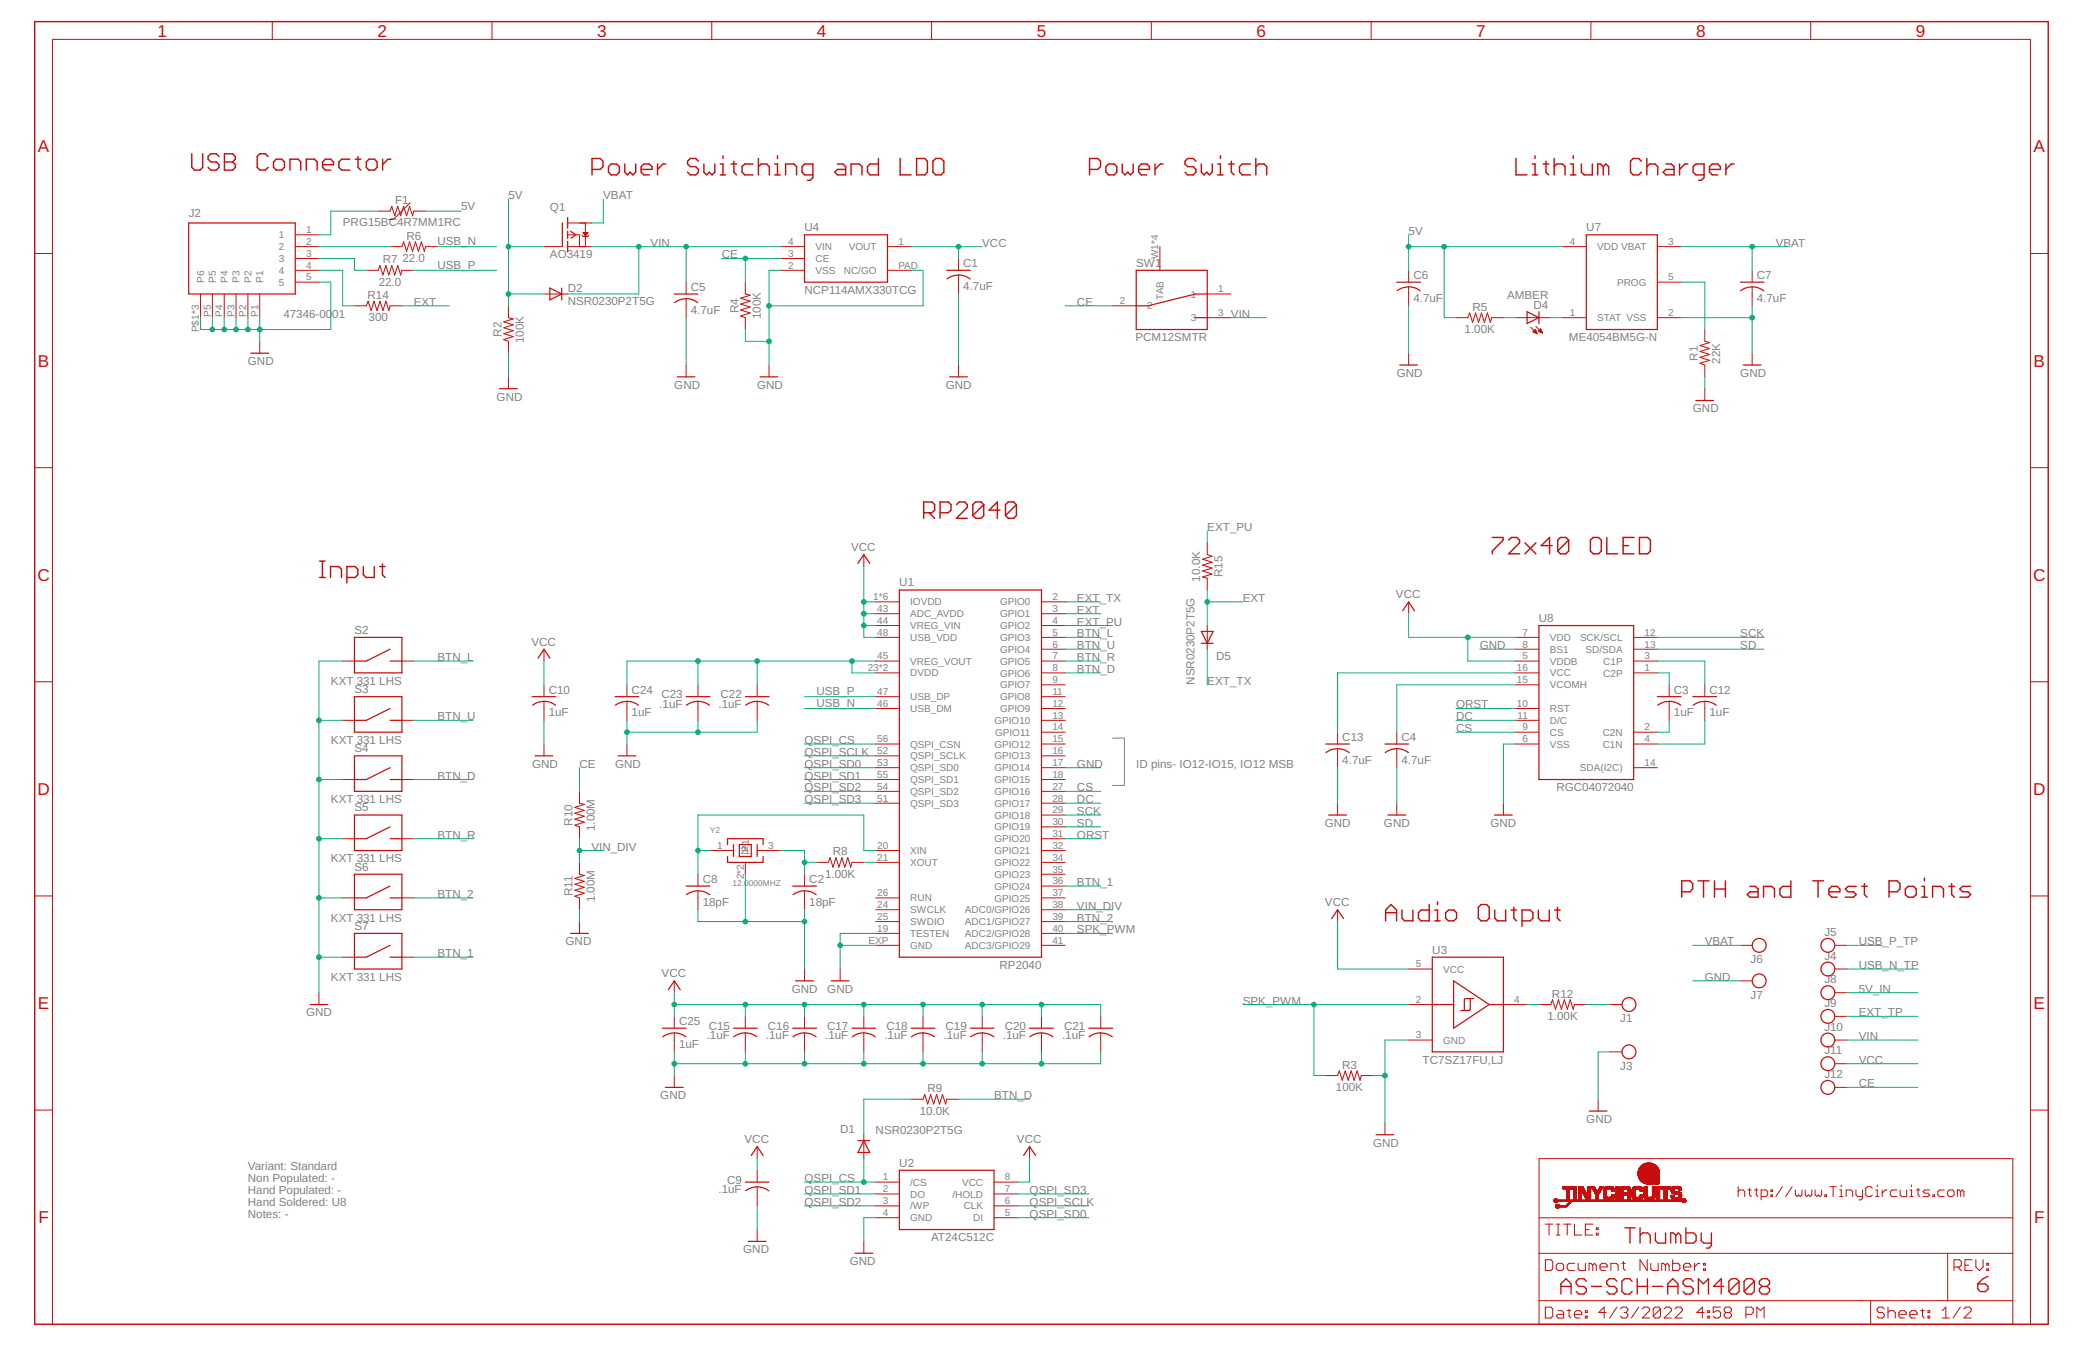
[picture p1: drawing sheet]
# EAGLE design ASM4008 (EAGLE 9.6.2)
DATABASE: ./../../../../../Components/TinyCircuits_Part_Database.txt

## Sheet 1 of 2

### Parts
C1  4.7uF  AS-ITM-00242  [C0402]
C2  18pF  AS-ITM-00121  [C0402]
C3  1uF  AS-ITM-00347  [C0603]
C4  4.7uF  AS-ITM-00632  [C0603]
C5  4.7uF  AS-ITM-00242  [C0402]
C6  4.7uF  AS-ITM-00242  [C0402]
C7  4.7uF  AS-ITM-00242  [C0402]
C8  18pF  AS-ITM-00121  [C0402]
C9  .1uF  AS-ITM-00008  [C0402]
C10  1uF  AS-ITM-00347  [C0603]
C12  1uF  AS-ITM-00347  [C0603]
C13  4.7uF  AS-ITM-00632  [C0603]
C15  .1uF  AS-ITM-00008  [C0402]
C16  .1uF  AS-ITM-00008  [C0402]
C17  .1uF  AS-ITM-00008  [C0402]
C18  .1uF  AS-ITM-00008  [C0402]
C19  .1uF  AS-ITM-00008  [C0402]
C20  .1uF  AS-ITM-00008  [C0402]
C21  .1uF  AS-ITM-00008  [C0402]
C22  .1uF  AS-ITM-00008  [C0402]
C23  .1uF  AS-ITM-00008  [C0402]
C24  1uF  AS-ITM-00105  [C0402]
C25  1uF  AS-ITM-00105  [C0402]
D1  NSR0230P2T5G  AS-ITM-00633L  [SOD-923L]
D2  NSR0230P2T5G  AS-ITM-00633L  [SOD-923L]
D4  AMBER  AS-ITM-00058  [0402_LED]
D5  NSR0230P2T5G  AS-ITM-00633L  [SOD-923L]
F1  PRG15BC4R7MM1RC  AS-ITM-00642  [0402]
J1  2336713-2  AS-ITM-00635  [2336713-2]
J2  47346-0001  AS-ITM-00629  [MICRO_USB_TABS]
J3  2336713-2  AS-ITM-00635  [2336713-2]
J4  TEST_POINT  [TEST_POINT_1MM]
J5  TEST_POINT  [TEST_POINT_1MM]
J6  PIN_1X.1"  [1X.1"]
J7  PIN_1X.1"  [1X.1"]
J8  TEST_POINT  [TEST_POINT_1MM]
J9  TEST_POINT  [TEST_POINT_1MM]
J10  TEST_POINT  [TEST_POINT_1MM]
J11  TEST_POINT  [TEST_POINT_1MM]
J12  TEST_POINT  [TEST_POINT_1MM]
Q1  AO3419  AS-ITM-00643A  [SOT23A]
R1  22K  AS-ITM-00147  [0402]
R2  100K  AS-ITM-00004  [0402]
R3  100K  AS-ITM-00004  [0402]
R4  100K  AS-ITM-00004  [0402]
R5  1.00K  AS-ITM-00003  [0402]
R6  22.0  AS-ITM-00025  [0402]
R7  22.0  AS-ITM-00025  [0402]
R8  1.00K  AS-ITM-00003  [0402]
R9  10.0K  AS-ITM-00032  [0402]
R10  1.00M  AS-ITM-00005  [0402]
R11  1.00M  AS-ITM-00005  [0402]
R12  1.00K  AS-ITM-00003  [0402]
R14  300  AS-ITM-00016  [0402]
R15  10.0K  AS-ITM-00032  [0402]
S2  KXT 331 LHS  AS-ITM-00640  [KXT_LHS_1]
S3  KXT 331 LHS  AS-ITM-00640  [KXT_LHS_1]
S4  KXT 331 LHS  AS-ITM-00640  [KXT_LHS_1]
S5  KXT 331 LHS  AS-ITM-00640  [KXT_LHS_1]
S6  KXT 331 LHS  AS-ITM-00640  [KXT_LHS_1]
S7  KXT 331 LHS  AS-ITM-00640  [KXT_LHS_1]
SW1  PCM12SMTR  AS-ITM-00220B  [PCM12SMTR_THUMBY]
U1  RP2040  AS-ITM-00611  [QFN56_0.4]
U2  AT24C512C  AS-ITM-00628N  [UDFN-8-NP]
U3  TC7SZ17FU,LJ  AS-ITM-00647NP  [SOT-353-NOPAD]
U4  NCP114AMX330TCG  AS-ITM-00271  [4-UFDN]
U7  ME4054BM5G-N  AS-ITM-00648  [SOT-23]
U8  RGC04072040  AS-ITM-00485  [OLED_042]
Y2  12.0000MHZ  AS-ITM-00638  [CRYSTAL_2.5X2MM_4SMD]

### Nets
5V: C6.1 D2.A F1.2 Q1.B(G) R2.2 R5.1 U7.4(VDD)
5V_IN: F1.1 J2.1 J8.P$1
BTN_1: S7.2 U1.36(GPIO24)
BTN_2: S6.2 U1.39(ADC1/GPIO27)
BTN_D: R9.2 S4.2 U1.8(GPIO6)
BTN_L: S2.2 U1.5(GPIO3)
BTN_R: S5.2 U1.7(GPIO5)
BTN_U: S3.2 U1.6(GPIO4)
CE: J12.P$1 R4.2 R10.2 SW1.2 U4.3(CE)
CS: U1.27(GPIO16) U8.9(CS)
DC: U1.28(GPIO17) U8.11(D/C)
EXT: D5.A R14.2 R15.2 U1.3(GPIO1)
EXT_PU: R15.1 U1.4(GPIO2)
EXT_TP: J2.4 J9.P$1 R14.1
EXT_TX: D5.C U1.2(GPIO0)
GND: C1.2 C2.2 C4.2 C5.2 C6.2 C7.2 C8.2 C9.2 C10.2 C13.2 C15.2 C16.2 C17.2 C18.2 C19.2 C20.2 C21.2 C22.2 C23.2 C24.2 C25.2 J2.5 J2.P1 J2.P2 J2.P3 J2.P4 J2.P5 J2.P6 J2.P$1(P6) J2.P$2(P6) J3.P$1 J7.1 R1.1 R2.1 R3.2 R4.1 R11.1 S2.1 S3.1 S4.1 S5.1 S6.1 S7.1 U1.17(GPIO14) U1.19(TESTEN) U1.EXP(GND) U2.4(GND) U3.3(GND) U4.2(VSS) U4.PAD(NC/GO) U7.2(VSS) U8.6(VSS) U8.8(BS1) Y2.2(P1) Y2.4(P1)
N$1: D4.2(C) U7.1(STAT)
N$2: D4.1(A) R5.2
N$18: R1.2 U7.5(PROG)
N$19: D1.C R9.1
N$21: J1.P$1 R12.2
N$24: C22.1 C23.1 C24.1 U1.23(DVDD) U1.45(VREG_VOUT) U1.50(DVDD)
N$25: R8.2 U1.21(XOUT)
N$27: C8.1 U1.20(XIN) Y2.1
N$28: C2.1 R8.1 Y2.3
N$29: R12.1 U3.4(Y)
N$41: C4.1 U8.15(VCOMH)
N$42: C13.1 U8.16(VCC)
N$43: C3.1 U8.1(C2P)
N$44: C12.1 U8.3(C1P)
N$45: C3.2 U8.2(C2N)
N$46: C12.2 U8.4(C1N)
ORST: U1.31(GPIO20) U8.10(RST)
QSPI_CS: D1.A U1.56(QSPI_CSN) U2.1(/CS)
QSPI_SCLK: U1.52(QSPI_SCLK) U2.6(CLK)
QSPI_SD0: U1.53(QSPI_SD0) U2.5(DI)
QSPI_SD1: U1.55(QSPI_SD1) U2.2(DO)
QSPI_SD2: U1.54(QSPI_SD2) U2.3(/WP)
QSPI_SD3: U1.51(QSPI_SD3) U2.7(/HOLD)
SCK: U1.29(GPIO18) U8.12(SCK/SCL)
SD: U1.30(GPIO19) U8.13(SD/SDA)
SPK_PWM: R3.1 U1.40(ADC2/GPIO28) U3.2(A)
USB_N: R6.2 U1.46(USB_DM)
USB_N_TP: J2.2 J4.P$1 R6.1
USB_P: R7.2 U1.47(USB_DP)
USB_P_TP: J2.3 J5.P$1 R7.1
VBAT: C7.1 J6.1 Q1.C(D) U7.3(VBAT)
VCC: C1.1 C9.1 C10.1 C15.1 C16.1 C17.1 C18.1 C19.1 C20.1 C21.1 C25.1 J11.P$1 U1.1(IOVDD) U1.10(IOVDD) U1.22(IOVDD) U1.33(IOVDD) U1.42(IOVDD) U1.43(ADC_AVDD) U1.44(VREG_VIN) U1.48(USB_VDD) U1.49(IOVDD) U2.8(VCC) U3.5(VCC) U4.1(VOUT) U8.5(VDDB) U8.7(VDD)
VIN: C5.1 D2.C J10.P$1 Q1.E(S) SW1.3 U4.4(VIN)
VIN_DIV: R10.1 R11.2 U1.38(ADC0/GPIO26)
Unconnected: SW1.1 SW1.W1(TAB) SW1.W2(TAB) SW1.W3(TAB) SW1.W4(TAB) U1.9(GPIO7) U1.11(GPIO8) U1.12(GPIO9) U1.13(GPIO10) U1.14(GPIO11) U1.15(GPIO12) U1.16(GPIO13) U1.18(GPIO15) U1.24(SWCLK) U1.25(SWDIO) U1.26(RUN) U1.32(GPIO21) U1.34(GPIO22) U1.35(GPIO23) U1.37(GPIO25) U1.41(ADC3/GPIO29) U8.14(SDA(I2C))

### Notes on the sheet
- USB Connector | Power Switching and LDO | Power Switch | Lithium Charger
- RP2040
- 72x40 OLED
- Input
- ID pins- IO12-IO15, IO12 MSB
- PTH and Test Points
- Audio Output
- Variant: Standard
- Non Populated: -
- Hand Populated: -
- Hand Soldered: U8
- Notes: -
- Thumby
- AS-SCH-ASM4008 | 6

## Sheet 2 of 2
